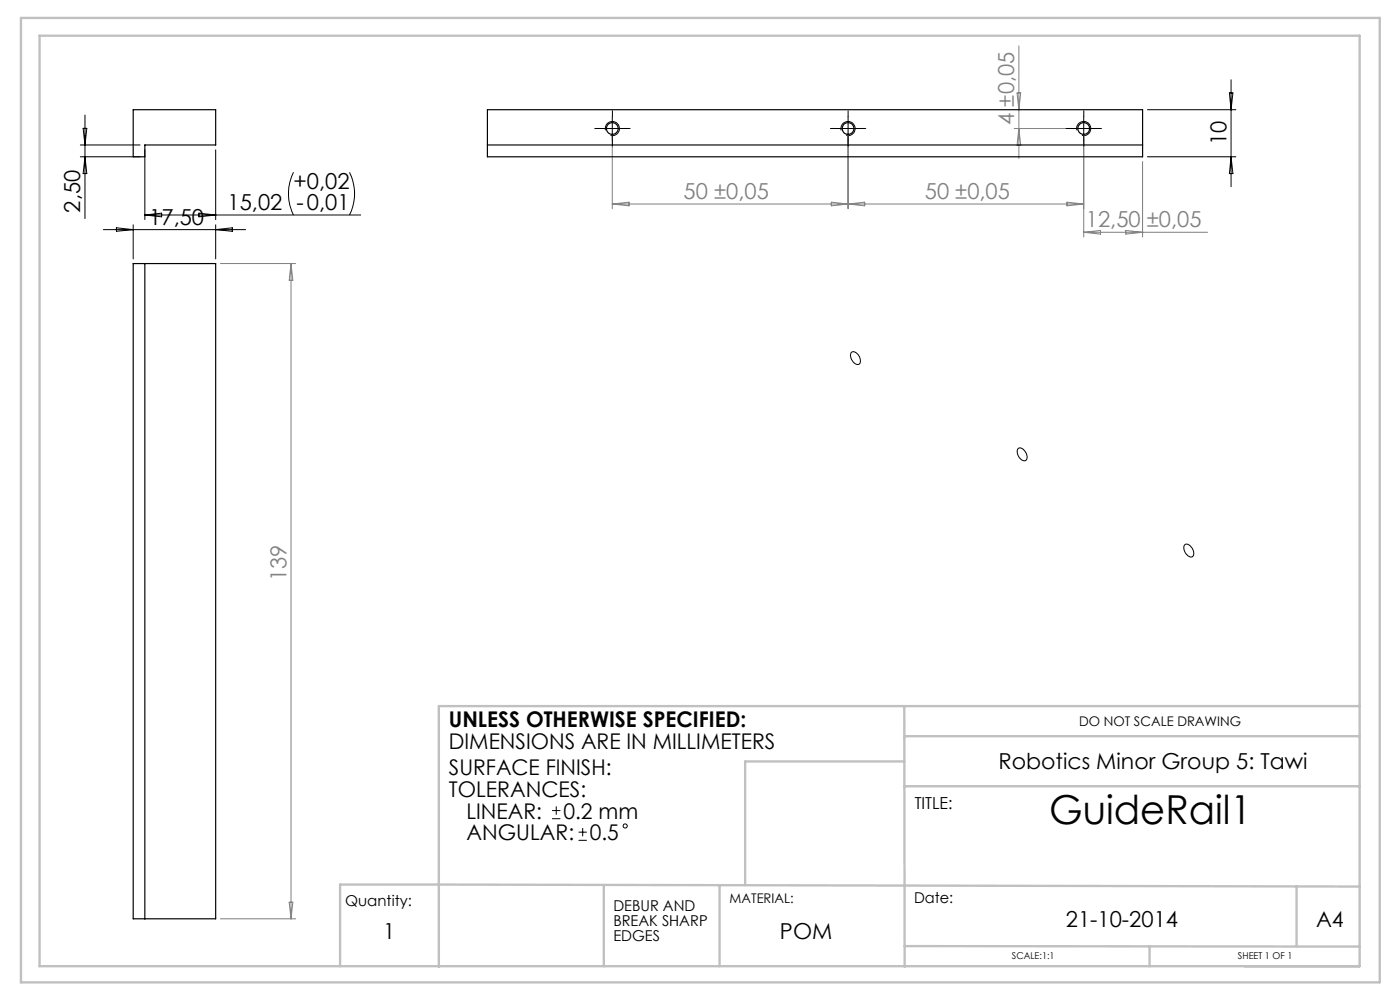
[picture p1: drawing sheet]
<svg xmlns="http://www.w3.org/2000/svg" width="297mm" height="210mm" viewBox="0 0 297 210" stroke-linecap="round" stroke-linejoin="round" font-family="sans-serif">
<g fill="none" stroke="#000" stroke-width=".21">
<path d="M260.8 19.7h.7l-.3 3.6zM261.2 16.9v22.7M17 33.3h12.7M17 30.8h12.7M17.6 27.2h.8l-.4 3.6zM18 24.4v22M18 33.3l.4 3.5h-.8zM30.7 31.8v14.8M45.8 31.8v14.8M62.3 36.5a10.2 10.2 0 0 0 0 9.1M74.2 36.5a10.2 10.2 0 0 1 0 9.1M127.4 27.3h5"/>
<path d="M128.4 27.6a1.5 1.5 0 0 1 1.4-1.8 1.5 1.5 0 0 1 1.6 1.6 1.5 1.5 0 0 1-1.9 1.3M129.9 24.8v5M177.4 27.3h5M178.4 27.6a1.51 1.51 0 0 1 1.3-1.9 1.51 1.51 0 0 1 1.7 1.6 1.51 1.51 0 0 1-1.9 1.4M179.9 24.8v5M227.4 27.3h5M228.5 27.6a1.5 1.5 0 0 1 1.3-1.8 1.5 1.5 0 0 1 1.6 1.6 1.5 1.5 0 0 1-1.9 1.3M229.9 24.8v5M243.4 33.3h18.8M243.4 23.3h18.8M261.2 33.3l.3 3.5h-.7zM21.9 48.7h30.2"/>
<path d="M24.7 48.3l3.6 .4-3.6 .4zM28.3 47.7v7.2M30.7 45.6h45.8M30.7 45.6l3.6-.4v.8zM42.2 45.2l3.6 .4-3.6 .4zM45.8 47.7v7.2M45.8 48.7l3.5-.4v.8zM180.6 74.7a1.48 1.48 0 0 1 1.9 1.5 .78 .78 0 0 1-.3 1.1 .78 .78 0 0 1-1.1-.4 1.85 1.85 0 0 1-.5-2.2zM216 95.2a1.18 1.18 0 0 1 1.6 .8 1.05 1.05 0 0 1-.3 1.7 1.97 1.97 0 0 1-1.3-2.5zM251.3 115.6h.1a1.42 1.42 0 0 1 1.8 1.3 .79 .79 0 0 1-.2 1.2 .79 .79 0 0 1-1.2-.4l-.6-1-.1-.7zM117.1 173.7h1.8M117.1 171.9h1.8"/>
<path d="M118 171.1v1.7M122.7 178.3h1.8M122.7 176.5h1.8M123.6 175.6v1.8"/>
<circle cx="132.6" cy="175.2" r=".44"/>
</g>
<g fill="none" stroke="#c0c0c0" stroke-width=".5">
<path d="M4.4 3.8h288.3v204.6h-288.3zM8.4 7.6h280v197.4h-280zM191.8 149.8l.1 55.3M191.8 156.2h96.6M288.4 149.8h-195.3v55.3M191.8 166.8h96.6M191.8 161.5h-33.7v26.3M128.1 187.7v17.3M152.6 187.7v17.3M275.1 188v12.7M288.4 188.1l-216.3-.5v17.4M191.9 200.7l96.5 .1"/>
<path d="M243.9 200.7v4.3"/>
</g>
<g fill="none" stroke="#808080" stroke-width=".21">
<path d="M215.8 19.7h.7l-.4 3.6zM216.1 9.7v23.9M129.9 28.3v16M179.9 28.3v16M215.2 27.3h13.7M216.1 27.3l.4 3.5h-.7zM229.9 28.3v22M242.4 34.3v16M46.7 55.9h16M61.7 55.9v139M61.7 55.9l.4 3.6h-.8zM129.9 43.3h100"/>
<path d="M129.9 43.3l3.6-.4v.8zM176.4 42.9l7 .8v-.8l-7 .8zM226.3 42.9l3.6 .4-3.6 .4zM229.9 49.3h26.3M229.9 49.3l3.6-.4v.8zM238.8 48.9l3.6 .4-3.6 .4zM46.7 194.9h16M61.3 191.4h.8l-.4 3.5z"/>
</g>
<path d="M127.4 27.3h-1.2M129.9 24.8v-1.3M129.9 29.8v1.2M132.4 27.3h1.3M177.4 27.3h-1.2M179.9 24.8v-1.3M179.9 29.8v1.2M182.4 27.3h1.3M227.4 27.3h-1.2M229.9 24.8v-1.3M229.9 29.8v1.2M232.4 27.3h1.3" fill="none" stroke="#000" stroke-width=".21" stroke-dasharray="15.2 1.3 1.3 1.3"/>
<g fill="none" stroke="#000" stroke-width=".25">
<path d="M28.3 23.3h17.5v7.5h-15.1v2.5h-2.4zM103.4 23.3h139v10h-139zM103.4 30.8h139M28.3 55.9h17.5v139h-17.5zM30.7 55.9v139"/>
<circle cx="129.9" cy="27.3" r="1.26"/>
<circle cx="179.9" cy="27.3" r="1.25"/>
<circle cx="229.9" cy="27.3" r="1.24"/>
</g>
<text font-size="8.5" x="222.6" y="174.8">GuideRail1</text>
<g font-size="4.7" fill="#808080">
<text x="215.2" y="26.5" transform="rotate(-90 215.2 26.5)">4 ±0,05</text>
<text x="145" y="42.2">50 ±0,05</text>
<text x="196.2" y="42.2">50 ±0,05</text>
<text x="230.4" y="48.2">12,50 ±0,05</text>
<text x="60.7" y="123.3" transform="rotate(-90 60.7 123.3)">139</text>
</g>
<g font-size="4.7">
<text x="260.2" y="30.8" transform="rotate(-90 260.2 30.8)">10</text>
<text x="62.3" y="40.1">+0,02</text>
<text x="17" y="45.1" transform="rotate(-90 17 45.1)">2,50</text>
<text x="31.7" y="47.7">17,50</text>
<text x="48.3" y="44.5">15,02 -0,01</text>
<text x="211.8" y="163.1">Robotics Minor Group 5: Tawi</text>
<text x="226.1" y="196.6">21-10-2014</text>
<text x="81.3" y="199.1">1</text>
<text x="165.5" y="199.1">POM</text>
</g>
<g font-size="4.6">
<text x="95.2" y="154.3">UNLESS OTHERWISE SPECIFIED:</text>
<text x="95.2" y="158.9">DIMENSIONS ARE IN MILLIMETERS</text>
<text x="95.2" y="164.5">SURFACE FINISH:</text>
<text x="95.2" y="169.1">TOLERANCES:</text>
<text x="98.9" y="173.7">LINEAR:</text>
<text x="119.5" y="173.7">0.2 mm</text>
<text x="99" y="178.2">ANGULAR:</text>
<text x="125.1" y="178.2">0.5</text>
<text x="279.2" y="196.6">A4</text>
</g>
<text font-size="3.5" x="194" y="171.7">TITLE:</text>
<g font-size="3.2">
<text x="193.9" y="191.5">Date:</text>
<text x="73.2" y="192.2">Quantity:</text>
<text x="130.1" y="193.2">DEBUR AND</text>
<text x="130.1" y="196.4">BREAK SHARP</text>
<text x="130.1" y="199.6">EDGES</text>
</g>
<g font-size="2.8">
<text x="228.9" y="153.9">DO NOT SCALE DRAWING</text>
<text x="154.8" y="191.5">MATERIAL:</text>
</g>
<g font-size="2">
<text x="214.7" y="203.5">SCALE:1:1</text>
<text x="262.6" y="203.5">SHEET 1 OF 1</text>
</g>
</svg>
